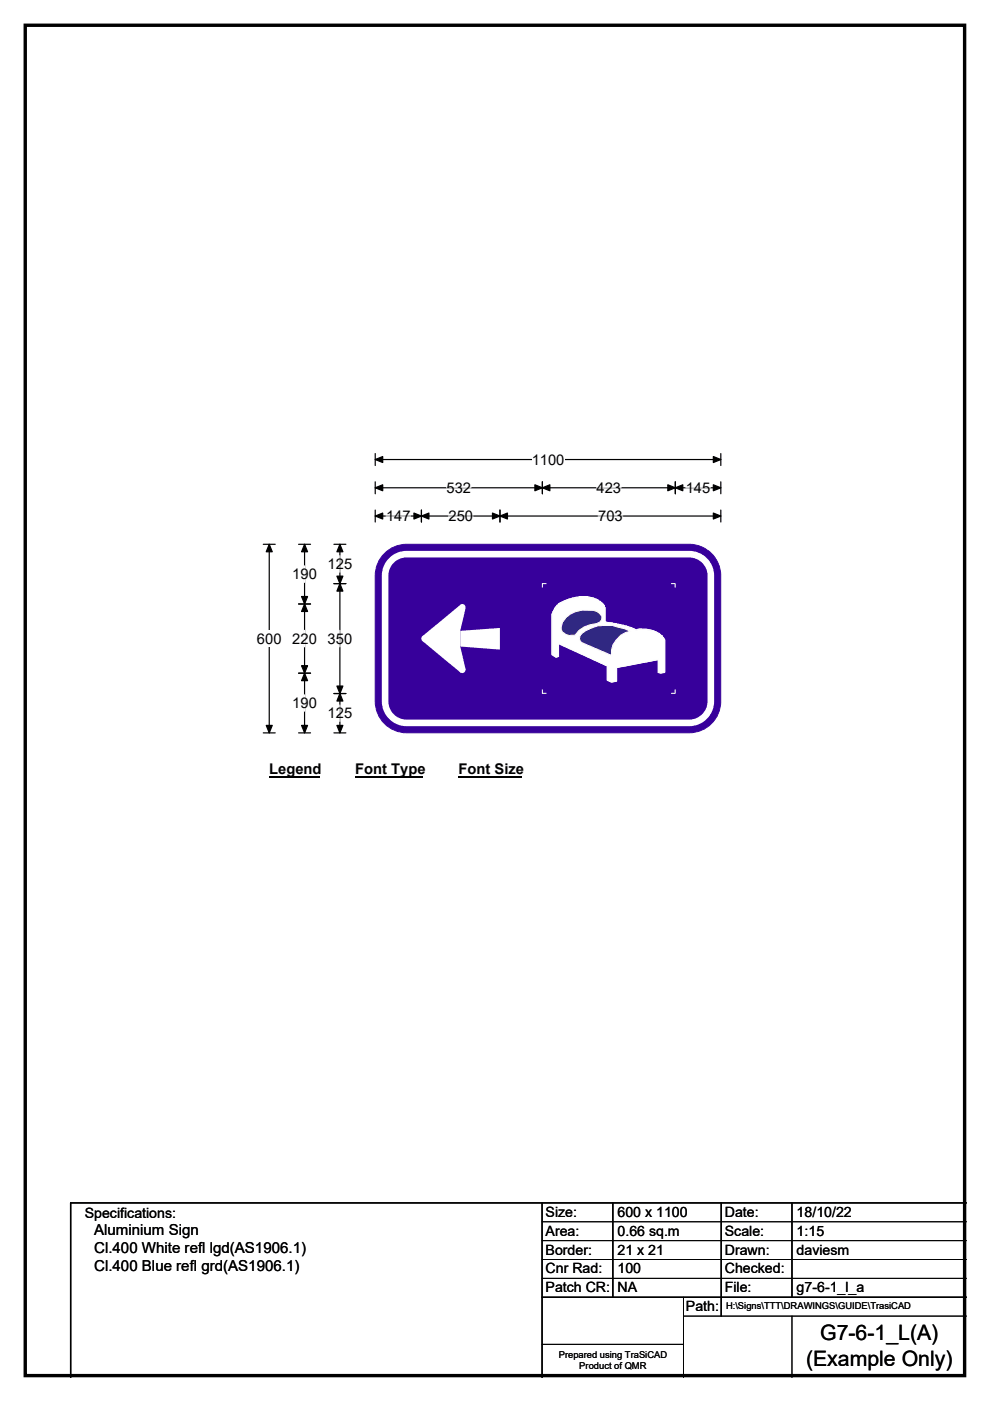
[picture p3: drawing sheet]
<svg xmlns="http://www.w3.org/2000/svg" width="210mm" height="297mm" viewBox="0 0 210 297" stroke-linecap="round" stroke-linejoin="round" font-family="sans-serif">
<path d="M5.4 5.4h199.2v286.3h-199.2z" fill="none" stroke="#000" stroke-width=".72"/>
<path d="M79.6 97.4h73.3M79.6 96.2v2.5M152.9 96.2v2.5" fill="none" stroke="#000" stroke-width=".25"/>
<path d="M79.6 97.4l1.6-.6v1.3zM151.3 96.8l1.6 .6-1.6 .7z" fill="#000" stroke="#000" stroke-width=".25"/>
<path d="M112.8 95.7h6.9v3.5h-6.9z" fill="#fff"/>
<g fill="none" stroke="#000" stroke-width=".25">
<path d="M55.8 115.4h2.6M57.1 115.4v40M79.6 103.4h73.3M79.6 102.2v2.5M79.6 108.1v2.6M79.6 109.4h73.3M89.4 108.1v2.6M106 108.1v2.6M115 102.2v2.5M143.2 102.2v2.5M152.9 102.2v2.5M152.9 108.1v2.6"/>
<path d="M55.8 155.4h2.6"/>
</g>
<g fill="#000" stroke="#000" stroke-width=".25">
<path d="M57.1 115.4l.6 1.6h-1.2zM79.6 103.4l1.6-.6v1.3zM79.6 109.4l1.6-.6v1.2zM89.4 109.4l1.6-.6v1.2zM87.8 108.8l1.6 .6-1.6 .6zM104.5 108.8l1.5 .6-1.5 .6zM106 109.4l1.6-.6v1.2zM115 103.4l1.6-.6v1.3zM113.5 102.8l1.5 .6-1.5 .7zM141.6 102.8l1.6 .6-1.6 .7zM143.2 103.4l1.6-.6v1.3zM151.3 102.8l1.6 .6-1.6 .7z"/>
<path d="M151.3 108.8l1.6 .6-1.6 .6zM56.5 153.8h1.2l-.6 1.6z"/>
</g>
<path d="M81.9 109.4h5.2M94.7 103.4h5.2M95.1 109.4h5.2M126.5 103.4h5.2M126.9 109.4h5.2M145.5 103.4h5.2" fill="none" stroke="#fff" stroke-width=".25"/>
<path d="M54.5 133.6h5.2v3.5h-5.2z" fill="#fff"/>
<path d="M63.3 115.4h2.6M64.6 115.4v40M70.8 115.4h2.6M72.1 115.4v40M63.3 128.1h2.6M70.8 123.7h2.6M63.3 142.7h2.6M63.3 155.4h2.6M70.8 155.4h2.6M70.8 147h2.6" fill="none" stroke="#000" stroke-width=".25"/>
<path d="M64.6 115.4l.6 1.6h-1.2zM72.1 115.4l.6 1.6h-1.2zM64.6 128.1l.6 1.5h-1.2zM64 126.5h1.2l-.6 1.6zM72.1 123.7l.6 1.6h-1.2zM71.5 122.2h1.2l-.6 1.5zM64 141.1h1.2l-.6 1.6zM64.6 142.7l.6 1.6h-1.2zM64 153.8h1.2l-.6 1.6zM71.5 145.5h1.2l-.6 1.5zM72.1 147l.6 1.6h-1.2zM71.5 153.8h1.2l-.6 1.6z" fill="#000" stroke="#000" stroke-width=".25"/>
<path d="M64.6 120v3.5M72.1 117.8v3.5M64.6 133.6v3.5M72.1 133.6v3.5M64.6 147.3v3.5M72.1 149.5v3.5" fill="none" stroke="#fff" stroke-width=".25"/>
<path d="M57.1 161.4h10.8v3.5h-10.8z" fill="#fff"/>
<path d="M57.1 164.7h10.8" fill="none" stroke="#000" stroke-width=".32"/>
<path d="M75.4 161.4h14.4v3.5h-14.4z" fill="#fff"/>
<path d="M75.4 164.7h14.4" fill="none" stroke="#000" stroke-width=".32"/>
<path d="M97.3 161.4h13.4v3.5h-13.4z" fill="#fff"/>
<path d="M97.3 164.7h13.4" fill="none" stroke="#000" stroke-width=".32"/>
<path d="M81.2 117.7a6.6 6.6 0 0 1 5-2.3h60a6.7 6.7 0 0 1 6.7 6.6v26.7a6.7 6.7 0 0 1-6.7 6.7h-60a6.7 6.7 0 0 1-6.6-6.7v-26.7a6.6 6.6 0 0 1 1.6-4.3z" fill-rule="evenodd" fill="#37009b" stroke="#37009b" stroke-width=".21"/>
<path d="M83.3 118.6a4.5 4.5 0 0 1 2.9-1.1h60a4.6 4.6 0 0 1 4.6 4.5v26.7a4.6 4.6 0 0 1-4.6 4.6h-60a4.6 4.6 0 0 1-4.5-4.6v-26.7a4.5 4.5 0 0 1 1.6-3.4z" fill="none" stroke="#fff" stroke-width="1.4"/>
<g fill="#fff">
<path d="M97.6 133.8l8.4-.7v4.6l-8.4-.6z"/>
<path d="M89.6 134.9l8.1-6.7 1.1 .7-1.2 4.9v3.3l1.2 4.8-1.1 .7-8.1-6.7z" fill-rule="evenodd"/>
<circle cx="98.1" cy="128.7" r=".66"/>
<circle cx="90" cy="135.4" r=".66"/>
<circle cx="98.1" cy="142" r=".66"/>
</g>
<path d="M118.4 128v.2l-.3 .1-.2 .5-.3 .2v.3h-.2l-.3 .9v8.7l.8 .5 .5-.2v-2.7l10.5 4.7v3.1l.8 .3 1-.2v-2.8l8.9-1.7v2.7l.5 .1 .9-.1v-7l-.2-.3-.3-.5-1.8-1-1.3-.2-.2-.2h-1.9a.6 .6 0 0 1-.8 0l-1.6-.7h-.5l-.8-.3-3.2-.5v-3.1l-.2-.1v-.4l-.9-.6v-.2l-.8-.5-1.7-.4-.2-.1h-1.7l-.2 .1h-.7l-.1 .2-1.2 .2-1.9 .8v.2zM120 130.9l-.7 1v.3h-.2l-.1 1.2 .5 .9 1.3 .5h1.2l.4-.9 .3-.1v-.2l.5-.2v-.2l1-.5 1.1-.1v-.2l1.3-.2 .7-.3 .4-.5v-.9h-.2l-.7-.8-.8-.4h-2.8l-.1 .2h-.5l-1.8 .7zM123.4 134.3l-.3 .6h-.2v.7h.2v.4l.3 .1v.2l6.3 2.7v-1.3l.2-.2a4.8 4.8 0 0 1 2.9-3.4l.5-.3h.5l-1.4-.6-1.1-.1-.2-.2-1.4-.2v-.1h-2l-.2 .1-1.5 .2-.2 .2-.9 .1v.2l-.7 .2-.1 .3z" fill-rule="evenodd" fill="#fff" stroke="#fefefe" stroke-width=".21"/>
<path d="M115.9 123.7h-.9v.9M117.8 128.7l.9-.9a10 10 0 0 1 7-1.1l1.2 .6 1 .8 .4 .8v3a21.7 21.7 0 0 1 6.6 1.6 5.6 5.6 0 0 1 6.1 2.1v6.9l-1.3 .1v-2.8l-8.9 1.7v2.9l-1.1 .2-.9-.4v-3l-10.3-4.9v2.8l-.5 .2-.9-.6v-8.4zM142.3 123.7h.9v.9M115 146.2v.8h.9M143.2 146.2v.8h-.9" fill="none" stroke="#fefefe" stroke-width=".21"/>
<g fill="#302882" stroke="#fefefe" stroke-width=".21">
<path d="M123.4 134.3a7.9 7.9 0 0 1 7.8-1.3l1.3 .3 1.2 .5a4.8 4.8 0 0 0-4 5.2l-6.3-2.8-.3-.2-.2-.6 .1-.5z" fill-rule="evenodd"/>
<path d="M120 131a6.3 6.3 0 0 1 6.6-1.3l.6 .4 .5 .6-.1 .7-.4 .5-.7 .3a5.6 5.6 0 0 0-4.5 2.5 2.37 2.37 0 0 1-3-1.2l.3-1.5z" fill-rule="evenodd"/>
</g>
<path d="M115 255v37M130 255v20M153 255v24M168 255v20M205 255h-190v37M115 275h90" fill="none" stroke="#000" stroke-width=".3"/>
<path d="M115 259h90M115 263h90M115 267h90M115 271h90M145 279h60M145 275v17M168 279v13M115 285h30" fill="none" stroke="#000" stroke-width=".21"/>
<g font-size="4.5">
<text x="174" y="284.2">G7-6-1_L(A)</text>
<text x="171" y="289.6">(Example Only)</text>
</g>
<g font-size="3.2">
<text x="20" y="261.9">Aluminium Sign</text>
<text x="20" y="265.7">Cl.400 White refl lgd(AS1906.1)</text>
<text x="20" y="269.6">Cl.400 Blue refl grd(AS1906.1)</text>
</g>
<g font-size="3.1">
<text x="112.8" y="98.5">1100</text>
<text x="94.7" y="104.5">532</text>
<text x="126.5" y="104.5">423</text>
<text x="145.5" y="104.5">145</text>
<text x="81.9" y="110.5">147</text>
<text x="95.1" y="110.5">250</text>
<text x="126.9" y="110.5">703</text>
<text x="62" y="122.8">190</text>
<text x="69.5" y="120.6">125</text>
<text x="54.5" y="136.4">600</text>
<text x="62" y="136.4">220</text>
<text x="69.5" y="136.4">350</text>
<text x="62" y="150.1">190</text>
<text x="69.5" y="152.3">125</text>
<text x="57.1" y="164.2">Legend</text>
<text x="75.4" y="164.2">Font Type</text>
<text x="97.3" y="164.2">Font Size</text>
</g>
<g font-size="3">
<text x="115.7" y="258">Size:</text>
<text x="131" y="258">600 x 1100</text>
<text x="153.7" y="258">Date:</text>
<text x="169" y="258">18/10/22</text>
<text x="18" y="258.2">Specifications:</text>
<text x="115.7" y="262">Area:</text>
<text x="131" y="262">0.66 sq.m</text>
<text x="153.7" y="262">Scale:</text>
<text x="169" y="262">1:15</text>
<text x="115.7" y="266">Border:</text>
<text x="115.7" y="270">Cnr Rad:</text>
<text x="131" y="266">21 x 21</text>
<text x="131" y="270">100</text>
<text x="153.7" y="266">Drawn:</text>
<text x="153.7" y="270">Checked:</text>
<text x="169" y="266">daviesm</text>
<text x="115.7" y="274">Patch CR:</text>
<text x="131" y="274">NA</text>
<text x="153.7" y="274">File:</text>
<text x="169" y="274">g7-6-1_l_a</text>
<text x="145.5" y="278">Path:</text>
</g>
<g font-size="2">
<text x="154" y="277.6">H:\Signs\TTT\DRAWINGS\GUIDE\TrasiCAD</text>
<text x="118.5" y="287.8">Prepared using TraSiCAD</text>
<text x="122.9" y="290.2">Product of QMR</text>
</g>
</svg>
